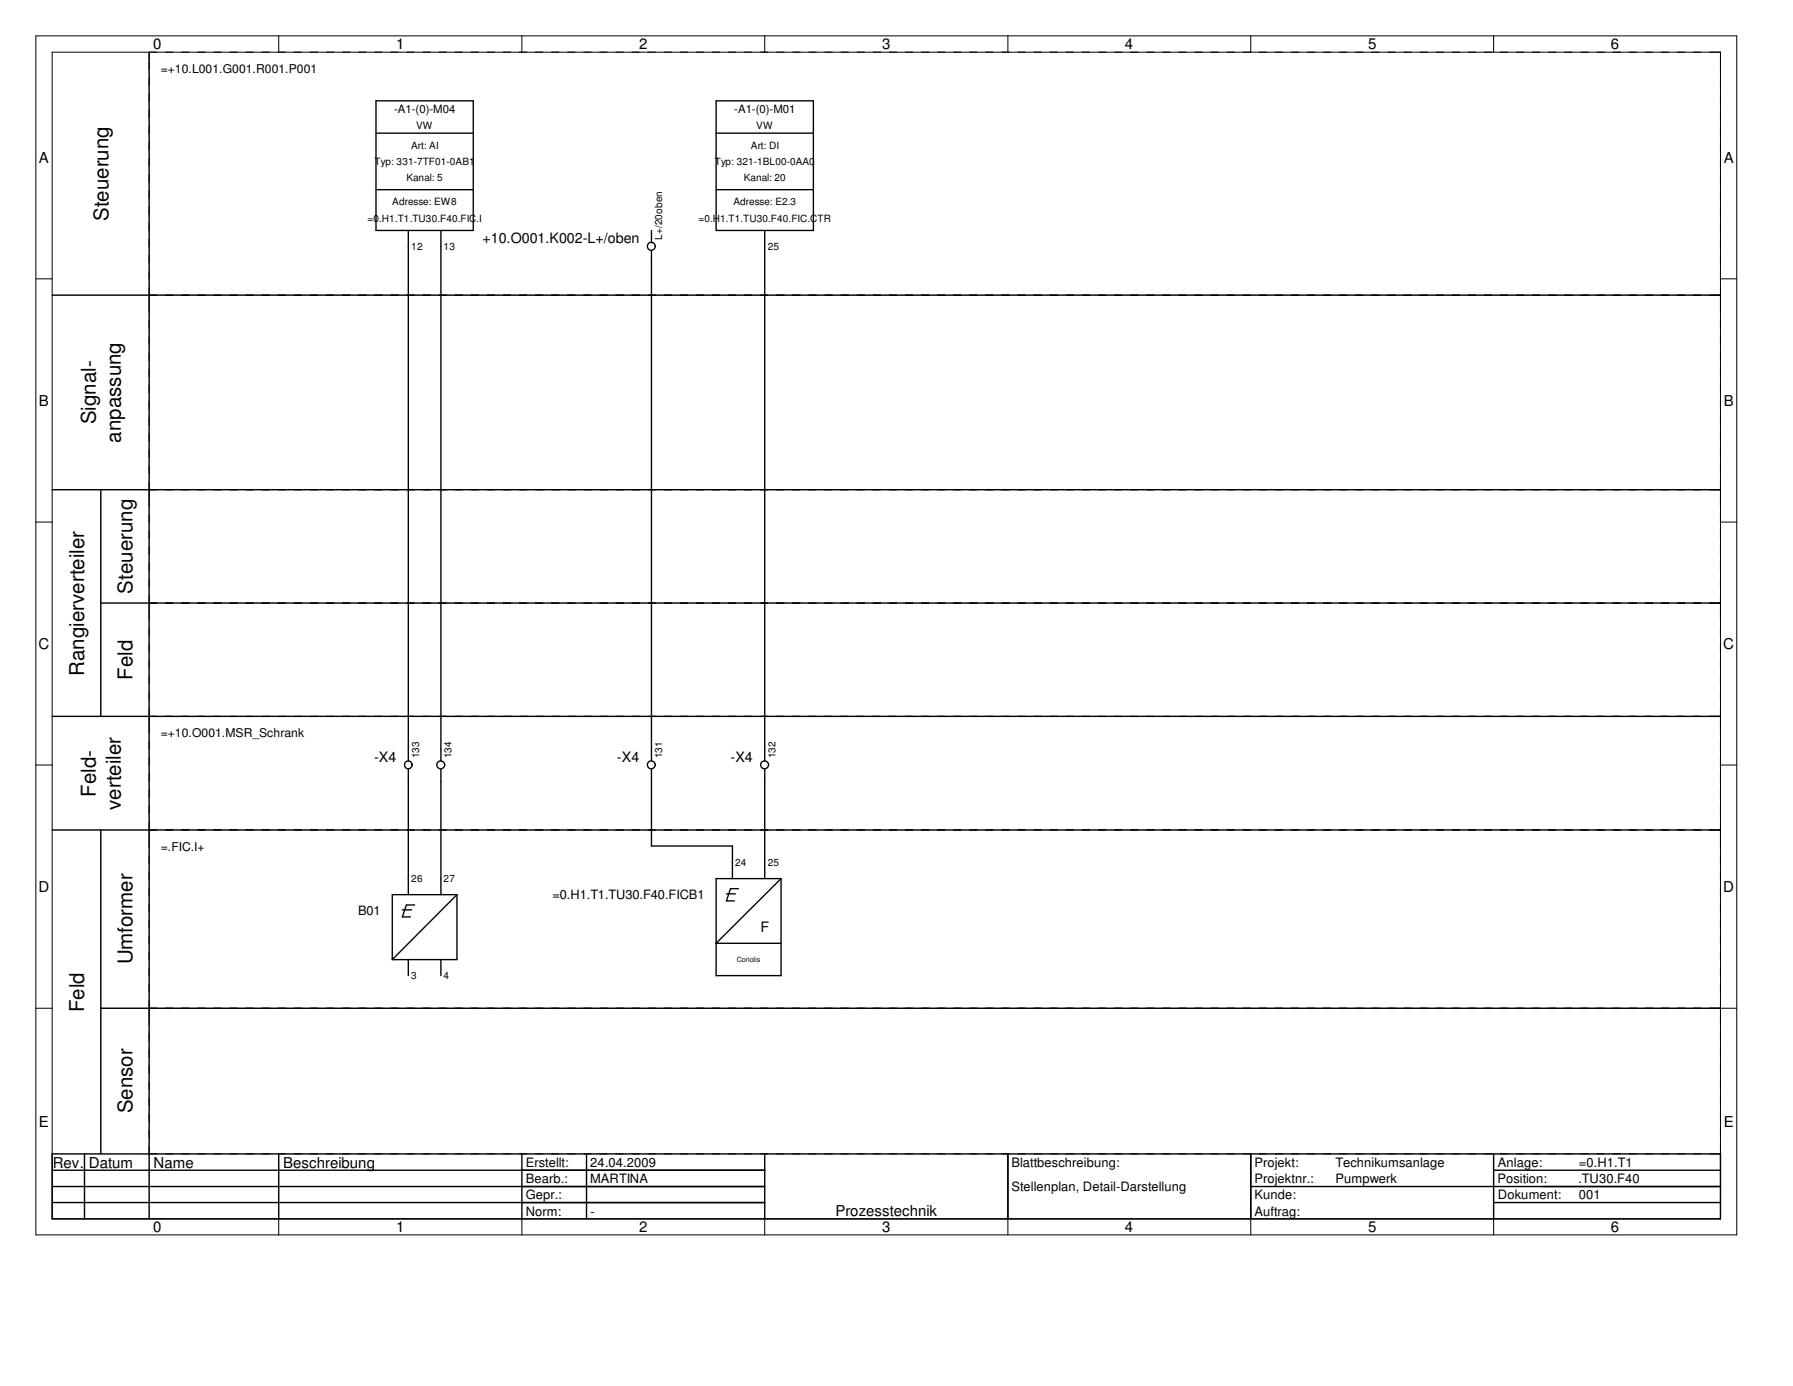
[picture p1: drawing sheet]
<svg xmlns="http://www.w3.org/2000/svg" width="279mm" height="216mm" viewBox="0 0 279 216" stroke-linecap="round" stroke-linejoin="round" font-family="sans-serif">
<g fill="none" stroke="#000" stroke-width=".16">
<path d="M5.6 5.6h265v186.8h-265zM8.1 8.1h260v181.8h-260zM23.2 8.1v1.3M43.4 5.6v2.5M81.3 5.6v2.5M119.2 5.6v2.5M157.1 5.6v2.5M194.9 5.6v2.5M232.7 5.6v2.5M5.6 43.4h2.5M23.2 46v1.2M266.8 46h1.3"/>
<path d="M268.1 43.4h2.5M23.2 76.3v1.2M266.8 76.3h1.3M5.6 81.3h2.5M23.2 93.9v1.3M266.8 93.9h1.3M268.1 81.3h2.5M5.6 119.2h2.5M23.2 111.6v1.3M266.8 111.6h1.3M268.1 119.2h2.5M23.2 129.3v1.3"/>
<path d="M266.8 129.3h1.3M5.6 157.1h2.5M23.2 157.1v1.2M266.8 157.1h3.8M266.8 179.7h1.3M43.4 189.9v2.5M81.3 189.9v2.5M119.2 189.9v2.5M157.1 189.9v2.5M194.9 189.9v2.5M232.7 189.9v2.5"/>
</g>
<g fill="none" stroke="#000" stroke-width=".22">
<path d="M23.2 8.1v181.8M8.1 46h260M8.1 76.3h260M15.7 76.3v35.3M15.7 93.9h252.4M8.1 111.6h260M8.1 129.3h260M15.7 129.3v50.4M15.7 157.1h252.4M8.1 179.7h260v10.2h-260zM13.2 179.7v10.2M43.4 179.7v10.2"/>
<path d="M81.3 179.7v10.2M91.4 179.7v10.2M119.2 179.7v10.2M157.1 179.7v10.2M194.9 179.7v10.2M232.7 179.7v10.2M8.1 184.8h111.1M8.1 182.3h111.1M8.1 187.3h111.1M194.9 184.8h73.2M232.7 182.3h35.4M232.7 187.3h35.4"/>
</g>
<g fill="none" stroke="#000" stroke-width=".16" stroke-dasharray="1.3 1.3" stroke-linecap="butt">
<path d="M23.2 8.1h243.6M23.2 46h243.6M23.2 46v-36.6M268.1 46v-36.6M23.2 76.3h243.6M23.2 76.3v-29.1M268.1 76.3v-29.1M23.2 93.9h243.6M23.2 93.9v-16.4M268.1 93.9v-16.4M23.2 111.6h243.6M23.2 111.6v-16.4"/>
<path d="M268.1 111.6v-16.4M23.2 129.3h243.6M23.2 129.3v-16.4M268.1 129.3v-16.4M23.2 157.1h243.6M23.2 157.1v-26.5M268.1 157.1v-26.5M23.2 179.7h243.6M23.2 179.7v-21.4M268.1 179.7v-21.4"/>
</g>
<g fill="none" stroke="#000" stroke-width=".21">
<path d="M58.6 15.7h15.1v20.2h-15.1zM111.6 15.7h15.1v20.2h-15.1zM58.6 20.7h15.1M58.6 29.5h15.1M63.6 35.9v82.6M68.7 35.9v82.6M101.5 35.9v1.9M101.5 39v79.5M111.6 20.7h15.1M111.6 29.5h15.1M119.2 35.9v82.6M63.6 119.8v19.6"/>
<path d="M68.7 119.8v19.6M101.5 119.8v12h12.6v5.1M119.2 119.8v17.1M71.2 139.4l-10.1 10.1M71.2 139.4h-10.1v10.1M71.2 139.4v10.1h-10.1M111.6 136.9h10.1v15.1h-10.1zM113.2 139.2h1.4M115.1 138.4h-1.3l-.6 1.9h1.2M121.7 136.9l-10.1 10h10.1M62.7 141.7h1.4M63.6 149.5v2.5"/>
<path d="M64.6 141h-1.3l-.6 1.8h1.3M68.7 149.5v2.5"/>
<circle cx="101.5" cy="38.4" r=".62"/>
<circle cx="63.6" cy="119.1" r=".6"/>
<circle cx="68.7" cy="119.1" r=".62"/>
<circle cx="101.5" cy="119.1" r=".62"/>
<circle cx="119.1" cy="119.1" r=".62"/>
</g>
<g font-size="3.2">
<text x="16.9" y="34.4" transform="rotate(-90 16.9 34.4)">Steuerung</text>
<text x="14.9" y="66.1" transform="rotate(-90 14.9 66.1)">Signal-</text>
<text x="18.8" y="69" transform="rotate(-90 18.8 69)">anpassung</text>
<text x="20.7" y="92.5" transform="rotate(-90 20.7 92.5)">Steuerung</text>
<text x="13.1" y="105.2" transform="rotate(-90 13.1 105.2)">Rangierverteiler</text>
<text x="20.7" y="105.9" transform="rotate(-90 20.7 105.9)">Feld</text>
<text x="14.9" y="124.1" transform="rotate(-90 14.9 124.1)">Feld-</text>
<text x="18.8" y="126.2" transform="rotate(-90 18.8 126.2)">verteiler</text>
<text x="20.7" y="150.2" transform="rotate(-90 20.7 150.2)">Umformer</text>
<text x="13.1" y="157.6" transform="rotate(-90 13.1 157.6)">Feld</text>
<text x="20.7" y="173.4" transform="rotate(-90 20.7 173.4)">Sensor</text>
</g>
<g font-size="2.3">
<text x="23.9" y="7.7">0</text>
<text x="61.7" y="7.7">1</text>
<text x="99.6" y="7.7">2</text>
<text x="137.5" y="7.7">3</text>
<text x="175.3" y="7.7">4</text>
<text x="213.2" y="7.7">5</text>
<text x="251" y="7.7">6</text>
<text x="6.1" y="25.4">A</text>
<text x="268.6" y="25.4">A</text>
<text x="6.1" y="63.2">B</text>
<text x="268.6" y="63.2">B</text>
<text x="6" y="101.1">C</text>
<text x="268.5" y="101.1">C</text>
<text x="6" y="138.9">D</text>
<text x="268.5" y="138.9">D</text>
<text x="6.1" y="175.6">E</text>
<text x="268.6" y="175.6">E</text>
<text x="8.2" y="181.9">Rev. Datum</text>
<text x="23.9" y="181.9">Name</text>
<text x="44.1" y="181.9">Beschreibung</text>
<text x="23.9" y="191.9">0</text>
<text x="61.7" y="191.9">1</text>
<text x="99.6" y="191.9">2</text>
<text x="130.2" y="189.4">Prozesstechnik</text>
<text x="137.5" y="191.9">3</text>
<text x="175.3" y="191.9">4</text>
<text x="213.2" y="191.9">5</text>
<text x="251" y="191.9">6</text>
</g>
<g font-size="2.2">
<text x="75.2" y="37.9">+10.O001.K002-L+/oben</text>
<text x="58.3" y="118.7">-X4</text>
<text x="96.1" y="118.7">-X4</text>
<text x="113.8" y="118.7">-X4</text>
<text x="118.5" y="145.2">F</text>
</g>
<g font-size="2">
<text x="55.8" y="142.6">B01</text>
<text x="86.1" y="140.1">=0.H1.T1.TU30.F40.FICB1</text>
<text x="81.9" y="184.3">Bearb.:</text>
<text x="81.9" y="181.8">Erstellt:</text>
<text x="92" y="181.8">24.04.2009</text>
<text x="92" y="184.3">MARTINA</text>
<text x="157.6" y="185.5">Stellenplan, Detail-Darstellung</text>
<text x="157.6" y="181.8">Blattbeschreibung:</text>
<text x="195.5" y="181.8">Projekt:</text>
<text x="195.5" y="184.3">Projektnr.:</text>
<text x="208.1" y="181.8">Technikumsanlage</text>
<text x="208.1" y="184.3">Pumpwerk</text>
<text x="233.3" y="184.3">Position:</text>
<text x="233.4" y="181.8">Anlage:</text>
<text x="246" y="184.3">.TU30.F40</text>
<text x="246" y="181.8">=0.H1.T1</text>
<text x="81.9" y="186.8">Gepr.:</text>
<text x="81.9" y="189.4">Norm:</text>
<text x="92" y="189.4">-</text>
<text x="195.5" y="186.8">Kunde:</text>
<text x="195.5" y="189.4">Auftrag:</text>
<text x="233.4" y="186.8">Dokument:</text>
<text x="246" y="186.8">001</text>
</g>
<g font-size="1.9">
<text x="25.1" y="11.3">=+10.L001.G001.R001.P001</text>
<text x="25.1" y="114.8">=+10.O001.MSR_Schrank</text>
<text x="25.1" y="132.5">=.FIC.I+</text>
</g>
<g font-size="1.8">
<text x="61.4" y="17.6">-A1-(0)-M04</text>
<text x="114.4" y="17.6">-A1-(0)-M01</text>
</g>
<g font-size="1.6">
<text x="64.1" y="23.2">Art: AI</text>
<text x="64.9" y="20">VW</text>
<text x="117" y="23.2">Art: DI</text>
<text x="117.9" y="20">VW</text>
<text x="58.4" y="25.7">Typ: 331-7TF01-0AB1</text>
<text x="63.3" y="28.2">Kanal: 5</text>
<text x="111.4" y="25.7">Typ: 321-1BL00-0AA0</text>
<text x="115.9" y="28.2">Kanal: 20</text>
<text x="57.3" y="34.5">=0.H1.T1.TU30.F40.FIC.I</text>
<text x="61.1" y="32">Adresse: EW8</text>
<text x="108.8" y="34.5">=0.H1.T1.TU30.F40.FIC.CTR</text>
<text x="114.3" y="32">Adresse: E2.3</text>
<text x="64.1" y="38.9">12</text>
<text x="69.1" y="38.9">13</text>
<text x="103.2" y="37.3" transform="rotate(-90 103.2 37.3)">L+/20oben</text>
<text x="119.6" y="38.9">25</text>
<text x="65.3" y="118.1" transform="rotate(-90 65.3 118.1)">133</text>
<text x="70.4" y="118.1" transform="rotate(-90 70.4 118.1)">134</text>
<text x="103.2" y="118.1" transform="rotate(-90 103.2 118.1)">131</text>
<text x="120.8" y="118.1" transform="rotate(-90 120.8 118.1)">132</text>
<text x="64.1" y="137.4">26</text>
<text x="69.1" y="137.4">27</text>
<text x="114.6" y="134.9">24</text>
<text x="119.6" y="134.9">25</text>
<text x="64.1" y="152.5">3</text>
<text x="69.1" y="152.5">4</text>
</g>
<text font-size="1.1" x="114.8" y="149.9">Coriolis</text>
</svg>
